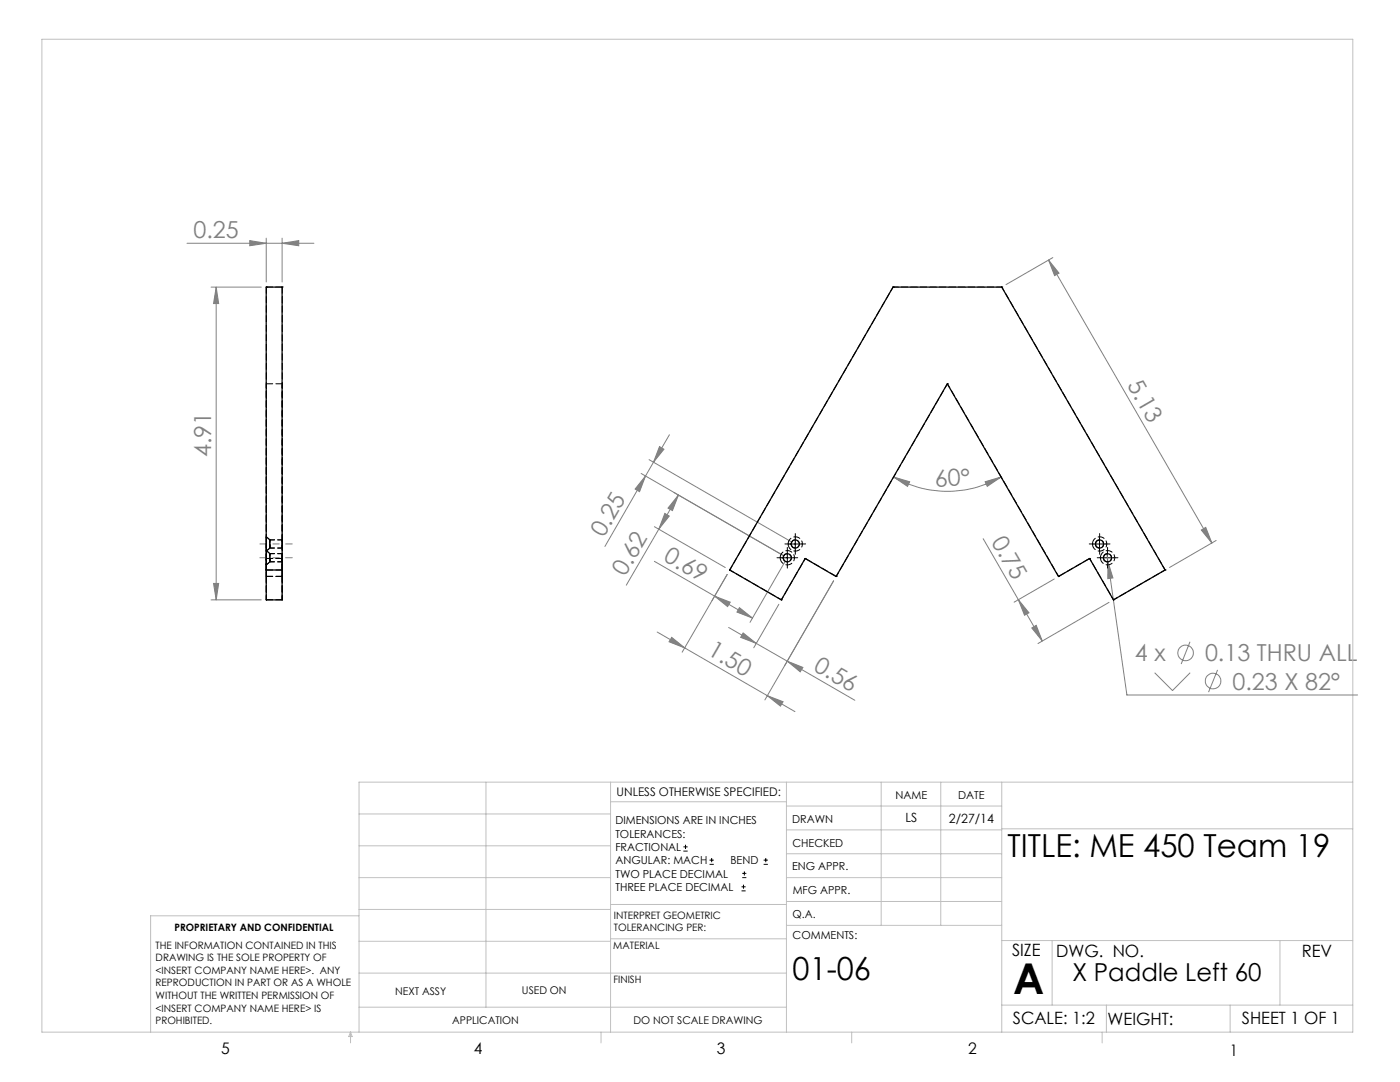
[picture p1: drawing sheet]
<svg xmlns="http://www.w3.org/2000/svg" width="279mm" height="216mm" viewBox="0 0 279 216" stroke-linecap="round" stroke-linejoin="round" font-family="sans-serif">
<g fill="none" stroke="#808080" stroke-width=".2">
<path d="M37.3 48.5h25.4M42.1 57.3h10M43.1 57.3l.5 3.3h-1zM43.1 57.3v62.4M49.8 48l3.3 .5-3.3 .5zM53.1 47.5v8.8M56.3 48.5l3.3-.5v1zM56.3 47.5v8.8M209.3 51.9l2 2.6-.8 .5zM209.3 51.9l32.6 56.5M210.1 51.4l-9.3 5.4M128 94.5l28.2 16.3"/>
<path d="M128.8 95l-8.1 14M128.8 95l-1.2 3.1-.8-.5zM129.5 91.7l28.3 16.4M131.6 89.1l.9 .5-2.1 2.6zM133.6 86.7l-4.8 8.3M135.4 98.8l-1.2 3.1-.9-.5zM135.4 98.8l-3.9 6.8M178.3 95.2l3.2 .9-.4 .9zM178.3 95.2a21.6 21.6 0 0 0 21.5 0M196.6 96.1l3.2-.9-2.8 1.8zM42.1 119.7h10M42.6 116.4h1l-.5 3.3z"/>
<path d="M130.6 112l19.6 11.3M130.6 105.1l14.1 8.1M131.5 105.6l-6.5 11.2M132.7 102.4l.9 .6-2.1 2.6zM142.6 119l3.1 1.2-.5 .8zM145.1 114.6l-9 15.5M156.6 112.2l-6.9 12M166.4 115.9l-13.8 23.8M196.2 107.5l7 12.2M203.2 119.7l2.2 2.6-.9 .5zM203.2 119.7l4.8 8.2M210.4 115.5l-8 4.7"/>
<path d="M220.9 110.5l.2 1.6M221.1 112.1l1 3.2-1 .2zM221.1 112.1l3.8 26.6h46M239.7 105.8l.9-.6 1.3 3.2zM242.7 107.8l-9.3 5.4M131.2 126.1l27.4 15.9M134.1 127.2l2.6 2.1-3.2-1.2zM145.4 125.2l5.5 3.2M147.6 121.2l2.6 2.1-3.1-1.2zM148.3 126.3l2.6 2.1-3.1-1.2zM150.9 128.4l6.2 3.5M153.1 138.8l3.2 1.2-.5 .9z"/>
<path d="M155.4 120.6l-5 8.7M157.1 131.9l3.1 1.3-.5 .9zM157.1 131.9l13.5 7.8M205.9 125.3l.9-.5 1.2 3.1zM221.3 120.2l-14.1 8.2M230.4 134.2l3.6 3.6 3.5-3.6M237.5 128.1l-1.8 4.4M243 133.7l-1.8 4.4"/>
<circle cx="236.6" cy="130.3" r="1.55"/>
<circle cx="242.1" cy="135.9" r="1.55"/>
</g>
<g fill="none" stroke="#000" stroke-width=".2">
<path d="M155.9 111.3h2.5M157.1 110.1v2.5M157.4 108.5h2.5M158.7 107.3v2.5M218.2 108.5h2.5M219.4 107.3v2.5M219.8 111.3h2.5M221 110.1v2.5M136.4 169.8h.8M136.4 169h.8M136.8 168.6v.8M141.6 172.5h.9"/>
<path d="M141.6 171.6h.9M142 171.2v.8M148 177.8h.8M148 177h.8M148.1 175.1h.8M148.1 174.3h.8M148.4 176.5v.8M148.6 173.9v.8M152.4 172.5h.8M152.4 171.6h.8M152.8 171.2v.8"/>
</g>
<g fill="none" stroke="#000" stroke-width=".2" stroke-dasharray="15.2 1.3 1.3 1.3">
<path d="M155.9 111.3h-.8M157.1 110v-.8M157.1 112.5v.9M157.5 108.5h-.8M158.4 111.3h.8M158.7 107.3v-.8M158.7 109.8v.8M160 108.5h.8M218.2 108.5h-.8M219.5 107.3v-.8M219.5 109.8v.8M219.8 111.3h-.8"/>
<path d="M220.7 108.5h.8M221 110v-.8M221 112.5v.9M222.3 111.3h.8"/>
</g>
<path d="M51.9 111.3h6.4M58.3 108.5h-6.4" fill="none" stroke="#808080" stroke-width=".2" stroke-dasharray="15.2 1.3 1.3 1.3" stroke-dashoffset="13.9"/>
<g fill="none" stroke="#c0c0c0" stroke-width=".2">
<path d="M8.4 7.8h261.6v198.2h-261.6zM97 156.1v44.9M121.8 156.1v49.9M121.8 160h35.2M157 156.1v49.9M175.9 156.1v28.5M187.7 156.1v28.5M199.9 156.1v49.9M270 156.1h-198.4v49.9M71.6 175.1h50.2M71.6 168.8h50.2M71.6 162.4h50.2"/>
<path d="M157 170.4h42.9M157 165.6h42.9M157 160.8h42.9M157 175.1h42.9M157 179.9h42.9M199.9 165.4h70.1M71.6 194.2h85.4M71.6 187.8h50.2M71.6 181.5h50.2M71.6 182.7h-41.5v23.3M121.8 187.3h35.2M121.8 180.5h35.2"/>
<path d="M157 184.6h42.9M199.9 187.7h70.1M210 187.7v12.9M255.4 187.7v12.9M70 206v2.1M70 206l.3 .8h-.7zM71.6 201h85.4M119.9 206v2.1M170 206v2.1M199.9 200.6h70.1M220 206v2.1M220.8 200.6v5.4"/>
<path d="M245.5 200.6v5.4"/>
</g>
<g fill="#808080">
<path d="M221.1 112.1l1 3.2-1 .2z"/>
<path d="M239.7 105.8l.9-.6 1.3 3.2zM209.3 51.9l2 2.6-.8 .5z"/>
<path d="M205.9 125.3l.9-.5 1.2 3.1zM203.2 119.7l2.2 2.6-.9 .5z"/>
<path d="M147.6 121.2l2.6 2.1-3.1-1.2zM142.6 119l3.1 1.2-.5 .8z"/>
<path d="M56.3 48.5l3.3-.5v1zM49.8 48l3.3 .5-3.3 .5z"/>
<path d="M178.3 95.2l3.2 .9-.4 .9zM196.6 96.1l3.2-.9-2.8 1.8z"/>
<path d="M128.8 95l-1.2 3.1-.8-.5zM131.6 89.1l.9 .5-2.1 2.6z"/>
<path d="M135.4 98.8l-1.2 3.1-.9-.5zM132.7 102.4l.9 .6-2.1 2.6z"/>
<path d="M42.6 116.4h1l-.5 3.3zM43.1 57.3l.5 3.3h-1z"/>
<path d="M134.1 127.2l2.6 2.1-3.2-1.2zM153.1 138.8l3.2 1.2-.5 .9z"/>
<path d="M148.3 126.3l2.6 2.1-3.1-1.2zM157.1 131.9l3.1 1.3-.5 .9z"/>
</g>
<g fill="none" stroke="#000" stroke-width=".25">
<path d="M53.1 57.3h3.2v62.4h-3.2zM178.2 57.3h21.7l32.6 56.4-10.3 6-4.7-8.3-6.3 3.6-22.1-38.4-22.2 38.4-6.2-3.6-4.8 8.3-10.3-6zM53.1 113.7h3.2"/>
<circle cx="157.1" cy="111.3" r=".82"/>
<circle cx="158.7" cy="108.6" r=".82"/>
<circle cx="219.4" cy="108.6" r=".82"/>
<circle cx="221" cy="111.3" r=".82"/>
</g>
<g fill="none" stroke="#000" stroke-width=".2" stroke-dasharray="1.3 .6">
<path d="M53.2 57.3h.1M56.3 57.3h.1M56.3 57.3h-3.1M178.2 57.3h.1M199.9 57.3h.1M56.3 76.6h-3.1M189.1 76.6h.1M53.2 115h3.1M53.2 111.4h3.1M53.2 113.7v-56.4M53.2 119.7h3.1M53.2 113.7h3.1"/>
<path d="M53.9 111.5v-1v1.6v-.6M53.9 108.8v-1.1v1.7v-.6M53.9 108.5v-.8v1.7v-.9M53.9 111.3v-.8v1.6v-.8M56.3 111.3v-.8v1.6v-.8M56.3 108.5v-.8v1.7v-.9M56.3 113.7v-56.4M145.6 113.7h.1M155.7 111.3a1.43 1.43 0 0 1 2-1.3 1.43 1.43 0 0 1 .3 2.4 1.43 1.43 0 0 1-2.3-.8v-.3M155.9 119.7h.1M156.3 111.3a.82 .82 0 0 1 1.2-.8 .82 .82 0 0 1 .2 1.4 .82 .82 0 0 1-1.3-.4l-.1-.2M157.3 108.5a1.43 1.43 0 0 1 2-1.2 1.43 1.43 0 0 1 .3 2.4 1.43 1.43 0 0 1-2.3-.8v-.4"/>
<path d="M157.9 108.5a.82 .82 0 0 1 1.1-.7 .82 .82 0 0 1 .3 1.3 .82 .82 0 0 1-1.4-.3v-.3M160.7 111.4h.1M166.9 115h.1M211.3 115h.1M217.5 111.4h.1M218 108.5a1.43 1.43 0 0 1 2.1-1.2 1.43 1.43 0 0 1 .2 2.4 1.43 1.43 0 0 1-2.2-.8l-.1-.4M218.6 108.5a.82 .82 0 0 1 1.2-.7 .82 .82 0 0 1 .2 1.3 .82 .82 0 0 1-1.3-.3l-.1-.3M219.6 111.3a1.43 1.43 0 0 1 2.1-1.3 1.43 1.43 0 0 1 .2 2.4 1.43 1.43 0 0 1-2.3-.8v-.3M220.2 111.3a.82 .82 0 0 1 1.2-.8 .82 .82 0 0 1 .2 1.4 .82 .82 0 0 1-1.3-.4l-.1-.2M222.2 119.7h.1M232.5 113.7h.1"/>
</g>
<path d="M53.2 111.3v-1.4v2.8v-1.4M53.2 108.5v-1.4v2.9v-1.5M160.7 111.4l-4.8 8.3M222.2 119.7l-4.7-8.3" fill="none" stroke="#000" stroke-width=".2" stroke-dasharray="1.3 .6" stroke-dashoffset=".6"/>
<path d="M199.9 57.3h-21.7M53.2 111.4v8.3M53.2 119.7v-8.3M56.3 111.4v8.3M56.3 119.7v-8.3" fill="none" stroke="#000" stroke-width=".2" stroke-dasharray="1.3 .6" stroke-dashoffset=".3"/>
<path d="M53.2 115v-3.6M53.2 111.4v3.6M56.3 115v-3.6M56.3 111.4v3.6" fill="none" stroke="#000" stroke-width=".2" stroke-dasharray="1.3 .6" stroke-dashoffset=".8"/>
<path d="M53.2 76.6v38.4M56.3 76.6v38.4M53.2 115v-38.4M53.2 113.7v6M53.2 112.7l.7-.6M53.2 110l.7-.6M53.9 110.5l-.7-.6M53.9 107.7l-.7-.6M56.3 115v-38.4M56.3 113.7v6" fill="none" stroke="#000" stroke-width=".2" stroke-dasharray="1.3 .6" stroke-dashoffset=".5"/>
<path d="M178.2 57.3l-32.6 56.4M189.1 76.6l22.2 38.4M53.9 112.1h2.4M53.9 109.4h2.4M56.3 110.5h-2.4M56.3 107.7h-2.4M155.9 119.7l-10.3-6M166.9 115l22.2-38.4M232.5 113.7l-32.6-56.4M232.5 113.7l-10.3 6" fill="none" stroke="#000" stroke-width=".2" stroke-dasharray="1.3 .6" stroke-dashoffset=".4"/>
<path d="M166.9 115l-6.2-3.6M217.5 111.4l-6.2 3.6" fill="none" stroke="#000" stroke-width=".2" stroke-dasharray="1.3 .6" stroke-dashoffset="-.1"/>
<text font-size="8.5" x="202.2" y="198.3">A</text>
<g font-size="6.3">
<text x="201.1" y="171">TITLE: ME 450 Team 19</text>
<text x="158.2" y="195.5">01-06</text>
</g>
<text font-size="4.9" x="214.1" y="195.7">X Paddle Left 60</text>
<g font-size="4.7" fill="#808080">
<text x="38.6" y="47.5">0.25</text>
<text x="224.9" y="76.9" transform="rotate(60 224.9 76.9)">5.13</text>
<text x="42.1" y="91.3" transform="rotate(-90 42.1 91.3)">4.91</text>
<text x="186.6" y="97.2" transform="rotate(-3 186.6 97.2)">60°</text>
<text x="120.5" y="107.4" transform="rotate(-60 120.5 107.4)">0.25</text>
<text x="132.2" y="111.8" transform="rotate(30 132.2 111.8)">0.69</text>
<text x="197.8" y="108.1" transform="rotate(60 197.8 108.1)">0.75</text>
<text x="124.8" y="115.1" transform="rotate(-60 124.8 115.1)">0.62</text>
<text x="141" y="130.6" transform="rotate(30 141 130.6)">1.50</text>
<text x="226.5" y="132">4 x</text>
<text x="240.5" y="132">0.13 THRU ALL</text>
<text x="162.2" y="133.7" transform="rotate(30 162.2 133.7)">0.56</text>
<text x="246" y="137.6">0.23 X 82°</text>
</g>
<g font-size="3.4">
<text x="202" y="190.8">SIZE</text>
<text x="210.8" y="190.9">DWG. NO.</text>
<text x="259.8" y="191">REV</text>
<text x="202.1" y="204.4">SCALE: 1:2</text>
<text x="221" y="204.5">WEIGHT:</text>
<text x="247.8" y="204.4">SHEET 1 OF 1</text>
</g>
<g font-size="3.2">
<text x="44.2" y="210.4">5</text>
<text x="94.6" y="210.3">4</text>
<text x="143.1" y="210.4">3</text>
<text x="193.2" y="210.3">2</text>
<text x="245.4" y="210.6">1</text>
</g>
<g font-size="2.5">
<text x="180.7" y="164.1">LS</text>
<text x="189.4" y="164.2">2/27/14</text>
</g>
<text font-size="2.4" x="123.1" y="158.9">UNLESS OTHERWISE SPECIFIED:</text>
<g font-size="2.2">
<text x="178.7" y="159.4">NAME</text>
<text x="191.2" y="159.4">DATE</text>
<text x="122.8" y="164.5">DIMENSIONS ARE IN INCHES</text>
<text x="122.8" y="167.1">TOLERANCES:</text>
<text x="158.1" y="164.2">DRAWN</text>
<text x="122.8" y="169.8">FRACTIONAL</text>
<text x="122.8" y="172.5">ANGULAR: MACH</text>
<text x="145.8" y="172.5">BEND</text>
<text x="158.1" y="173.7">ENG APPR.</text>
<text x="158.2" y="169.1">CHECKED</text>
<text x="122.8" y="175.1">TWO PLACE DECIMAL</text>
<text x="122.8" y="177.8">THREE PLACE DECIMAL</text>
<text x="158.2" y="178.4">MFG APPR.</text>
<text x="158.2" y="183.2">Q.A.</text>
<text x="158.2" y="187.4">COMMENTS:</text>
</g>
<g font-size="2.1">
<text x="78.8" y="198.5">NEXT ASSY</text>
<text x="104.2" y="198.4">USED ON</text>
<text x="90.2" y="204.3">APPLICATION</text>
<text x="126.4" y="204.3">DO NOT SCALE DRAWING</text>
</g>
<g font-size="2">
<text x="34.8" y="185.7">PROPRIETARY AND CONFIDENTIAL</text>
<text x="122.5" y="183.3">INTERPRET GEOMETRIC</text>
<text x="122.5" y="185.9">TOLERANCING PER:</text>
<text x="31.1" y="189.3">THE INFORMATION CONTAINED IN THIS</text>
<text x="31.1" y="191.8">DRAWING IS THE SOLE PROPERTY OF</text>
<text x="122.4" y="189.4">MATERIAL</text>
<text x="31.1" y="194.3">&lt;INSERT COMPANY NAME HERE&gt;. ANY</text>
<text x="31.1" y="196.8">REPRODUCTION IN PART OR AS A WHOLE</text>
<text x="122.4" y="196.2">FINISH</text>
<text x="31.1" y="199.4">WITHOUT THE WRITTEN PERMISSION OF</text>
<text x="31.1" y="201.9">&lt;INSERT COMPANY NAME HERE&gt; IS</text>
<text x="31.1" y="204.4">PROHIBITED.</text>
</g>
</svg>
